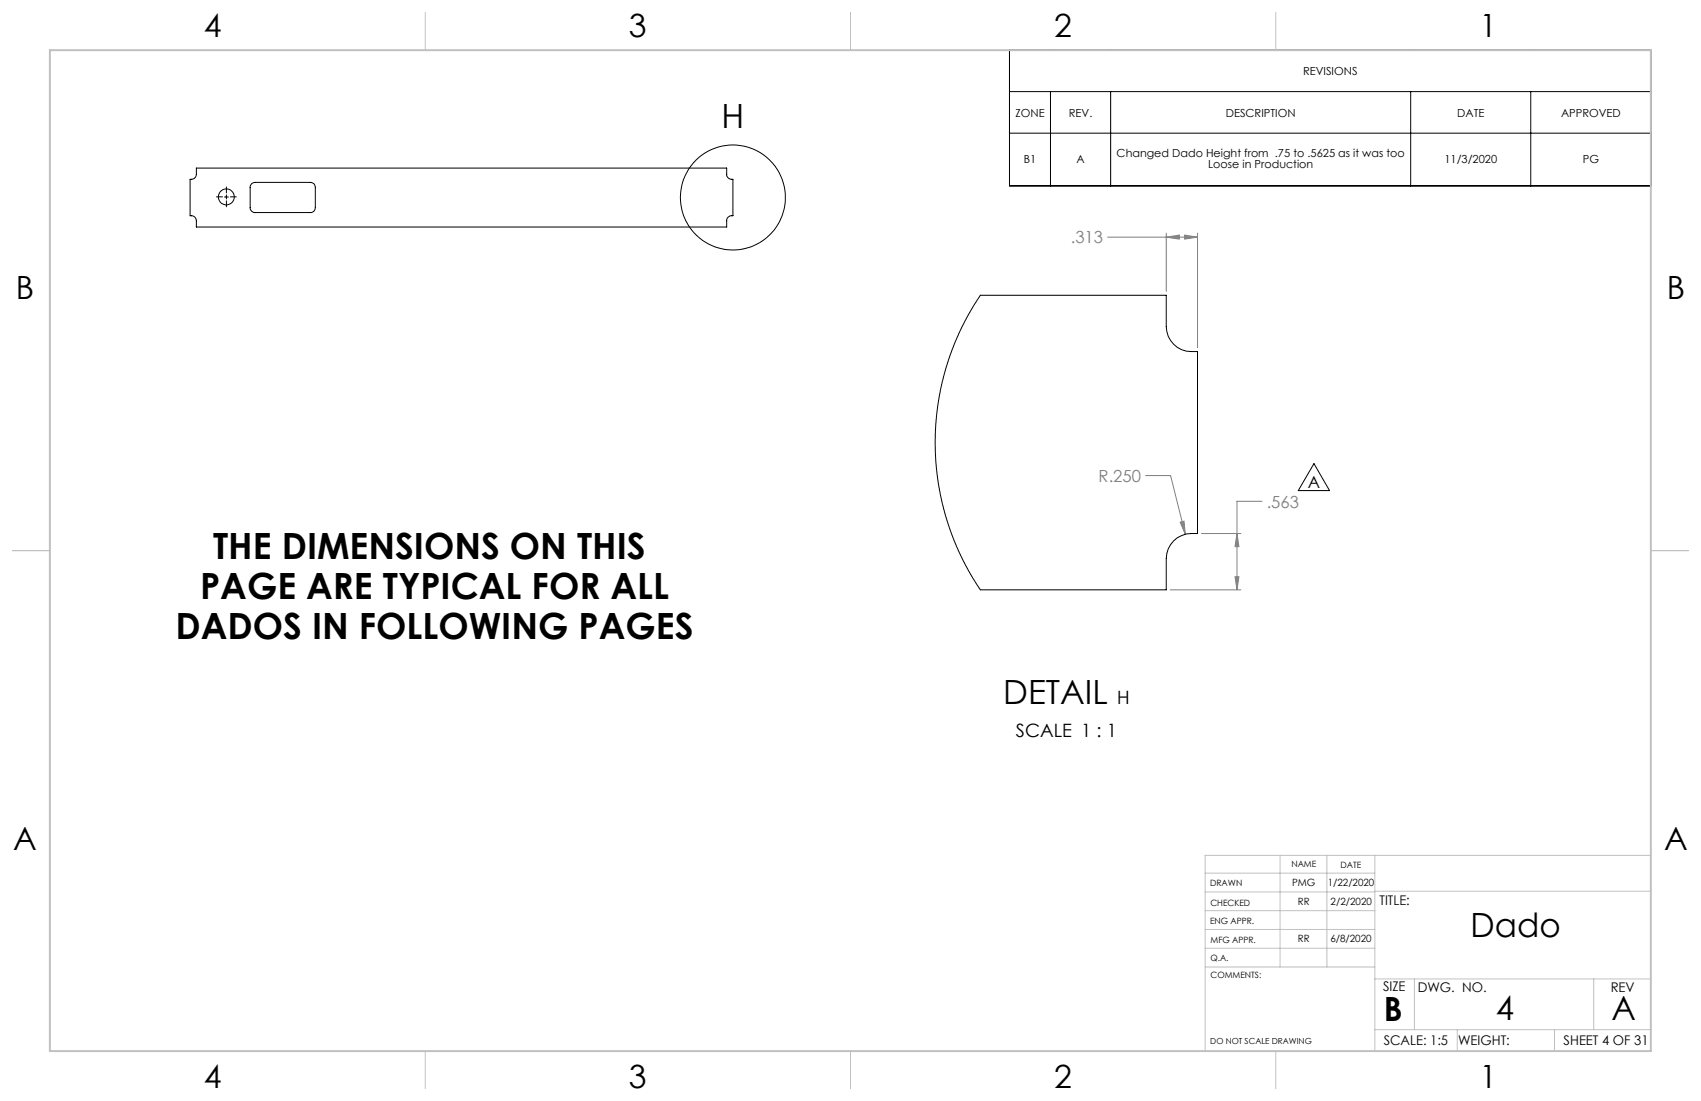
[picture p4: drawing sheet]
<svg xmlns="http://www.w3.org/2000/svg" width="432mm" height="279mm" viewBox="0 0 432 279" stroke-linecap="round" stroke-linejoin="round" font-family="sans-serif">
<g fill="none" stroke="#000" stroke-width=".25">
<path d="M256.3 12.7h162.8v34.5h-162.8zM256.3 23.2h162.8M256.3 33.8h162.8M266.7 23.2v24M281.9 23.2v24M358.1 23.2v24M388.6 23.2v24M57 50h1M57.5 49.5v1M333.6 117.7l3.9 6.8h-7.9z"/>
<circle cx="186.1" cy="50.1" r="13.3"/>
</g>
<path d="M296.1 59.2v14.7M300.7 59.7l3.3 .5-3.3 .5zM304 59.2v29M281.2 60.2h22.8M296.1 60.2l3.3-.5v1zM290.8 120.7h6.3l3.8 14.9M299.6 132.5l1-.2 .3 3.3zM305 135.4h10M314 135.4l.5 3.3h-1zM320.4 127.2h-6.4v22.5M297.1 149.7h17.9M313.5 146.4h1l-.5 3.3z" fill="none" stroke="#808080" stroke-width=".25"/>
<path d="M56.5 50h-1.5M57.5 49v-1.6M57.5 51v1.5M58.5 50h1.5" fill="none" stroke="#000" stroke-width=".25" stroke-dasharray="15.2 1.3 1.3 1.3"/>
<g fill="none" stroke="#c0c0c0" stroke-width=".25">
<path d="M108 3.2v9.5M215.9 3.2v9.5M323.8 3.2v9.5M3.1 139.7h9.6M419.1 139.7h9.5M324.9 217.1v28.3M336.8 217.1v28.3M349 217.1v49.6M419.1 217.1h-113.2v49.6M305.9 231.1h43.1M305.9 226.3h43.1M305.9 221.6h43.1"/>
<path d="M305.9 235.9h43.1M349 226.2h70.1M305.9 240.6h43.1M306 245.4h43M349 248.4h70.1M359.1 248.4v12.9M404.6 248.4v12.9M108 266.7v9.6M215.9 266.7v9.6M323.8 266.7v9.6M349 261.3h70.1M369.9 261.3v5.4"/>
<path d="M394.6 261.3v5.4"/>
</g>
<path d="M12.7 12.7h406.4v254h-406.4z" fill="none" stroke="#c0c0c0" stroke-width=".5"/>
<path d="M300.7 59.7l3.3 .5-3.3 .5zM296.1 60.2l3.3-.5v1zM313.5 146.4h1l-.5 3.3zM314 135.4l.5 3.3h-1zM299.6 132.5l1.3 3.1-.3-3.3z" fill="#808080"/>
<g fill="none" stroke="#000" stroke-width=".25">
<path d="M49.8 42.7h134.7v1.5a1.31 1.31 0 0 0 1.6 1.3v9.3a1.32 1.32 0 0 0-1.6 1.2v1.6h-134.7v-1.6a1.31 1.31 0 0 0-1.5-1.2v-9.3a1.32 1.32 0 0 0 1.5-1.3zM63.9 46.6l.9-.3h14a1.21 1.21 0 0 1 1.2 1.3v5.1a1.21 1.21 0 0 1-1.2 1.2h-14a1.21 1.21 0 0 1-1.3-1.2v-5.4zM248.8 74.9h47.3v8a6.4 6.4 0 0 0 6.3 6.3h1.6v46.2a6.9 6.9 0 0 0-7.5 3.9l-.4 2.4v8h-47.3l-2.9-4.7-1.6-3.2-2.1-4.6-1.8-5.1-1.1-4.1-1.1-5.3-.6-5-.2-4.6 .1-5.2 .5-4.5 .7-4.4 1.4-5.5 1.4-4.4 1.8-4.4 2.6-4.9z"/>
<circle cx="57.4" cy="50" r="2.02"/>
</g>
<g font-size="9.2">
<text x="54.1" y="141.8">THE DIMENSIONS ON THIS</text>
<text x="50.8" y="151.9">PAGE ARE TYPICAL FOR ALL</text>
<text x="44.5" y="162.1">DADOS IN FOLLOWING PAGES</text>
</g>
<g font-size="8.5">
<text x="183.1" y="32.5">H</text>
<text x="254.7" y="178.8">DETAIL</text>
<text x="373.3" y="237.7">Dado</text>
<text x="351.3" y="259">B</text>
<text x="379.7" y="258.9">4</text>
<text x="409.1" y="258.9">A</text>
</g>
<g font-size="8.1">
<text x="51.7" y="9.3">4</text>
<text x="159.7" y="9.3">3</text>
<text x="267.6" y="9.3">2</text>
<text x="375.6" y="9.3">1</text>
<text x="4" y="76">B</text>
<text x="423.1" y="76">B</text>
<text x="3.3" y="215.7">A</text>
<text x="422.4" y="215.7">A</text>
<text x="51.7" y="276">4</text>
<text x="159.7" y="276">3</text>
<text x="267.6" y="276">2</text>
<text x="375.6" y="276">1</text>
</g>
<g font-size="4.7">
<text x="283.6" y="178.7">H</text>
<text x="257.9" y="187">SCALE 1 : 1</text>
</g>
<g font-size="4.2" fill="#808080">
<text x="271.8" y="61.8">.313</text>
<text x="278.9" y="122.3">R.250</text>
<text x="321.5" y="128.8">.563</text>
</g>
<text font-size="4.2" x="332" y="123.9">A</text>
<g font-size="3.4">
<text x="350.2" y="229.5">TITLE:</text>
<text x="351.1" y="251.6">SIZE</text>
<text x="359.9" y="251.6">DWG. NO.</text>
<text x="408.9" y="251.7">REV</text>
<text x="351.2" y="265.2">SCALE: 1:5</text>
<text x="370.1" y="265.3">WEIGHT:</text>
<text x="396.9" y="265.2">SHEET 4 OF 31</text>
</g>
<g font-size="2.8">
<text x="330.8" y="19">REVISIONS</text>
<text x="257.8" y="29.6">ZONE</text>
<text x="271.3" y="29.6">REV.</text>
<text x="311.2" y="29.6">DESCRIPTION</text>
<text x="369.9" y="29.6">DATE</text>
<text x="396.3" y="29.6">APPROVED</text>
<text x="259.9" y="41.3">B1</text>
<text x="273.3" y="41.3">A</text>
<text x="283.5" y="39.8">Changed Dado Height from .75 to .5625 as it was too</text>
<text x="366.7" y="41.3">11/3/2020</text>
<text x="401.8" y="41.3">PG</text>
<text x="306.7" y="42.7">Loose in Production</text>
</g>
<g font-size="2.5">
<text x="328" y="224.8">PMG</text>
<text x="337.1" y="224.9">1/22/2020</text>
<text x="329.5" y="229.6">RR</text>
<text x="337.8" y="229.7">2/2/2020</text>
<text x="329.5" y="239.1">RR</text>
<text x="337.7" y="239.1">6/8/2020</text>
</g>
<g font-size="2.2">
<text x="327.8" y="220.1">NAME</text>
<text x="340.3" y="220.2">DATE</text>
<text x="307.2" y="224.9">DRAWN</text>
<text x="307.3" y="229.8">CHECKED</text>
<text x="307.2" y="234.5">ENG APPR.</text>
<text x="307.3" y="239.2">MFG APPR.</text>
<text x="307.3" y="243.9">Q.A.</text>
<text x="307.3" y="248.1">COMMENTS:</text>
</g>
<text font-size="2.1" x="307.2" y="264.8">DO NOT SCALE DRAWING</text>
</svg>
